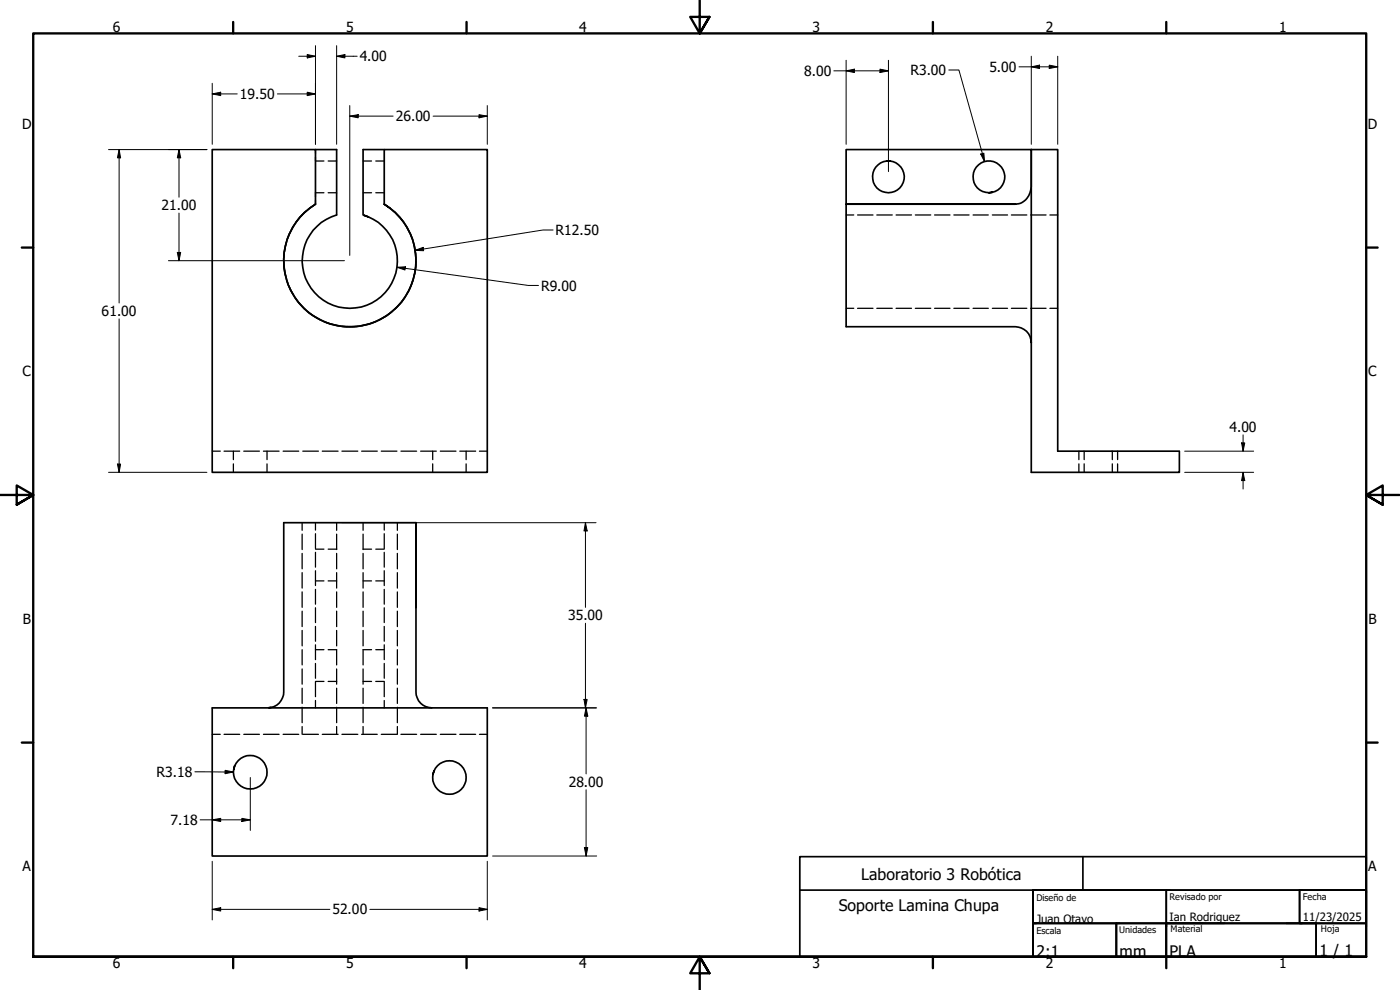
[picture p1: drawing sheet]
<svg xmlns="http://www.w3.org/2000/svg" width="420mm" height="297mm" viewBox="0 0 420 297" stroke-linecap="round" stroke-linejoin="round" font-family="sans-serif">
<!-- layer: Hidden (ANSI) -->
<g fill="none" stroke="#000" stroke-width=".38">
<path d="M94.7 44.9v1.1M94.7 47.2v1.1h2.5M97.2 57.8h-2.5v1.2M98.5 57.8h2.5M98.5 48.3h2.5M109 57.8h2.5M109 48.3h2.5M112.8 57.8h2.5M112.8 48.3h2.5M85.2 78.5v1.6l.6 2.9M85.9 72.8l-.7 4.5M88.2 67.6l-2 4.1"/>
<path d="M91.9 63.3l-3.1 3.4M94.7 60.1v1.2l-1.9 1.3M115.3 61.3l1.9 1.3M118 63.3l3.2 3.4M121.7 67.6l1.5 2.6 .6 1.5M124.1 72.8l.7 4.5M124.8 78.5v1.6l-.6 2.9M253.9 64.5h2.3M257.4 64.5h4.6M263.1 64.5h4.7M268.9 64.5h4.7M274.7 64.5h4.6"/>
<path d="M280.5 64.5h4.6M286.3 64.5h4.5M292 64.5h4.6M297.8 64.5h4.6M303.5 64.5h4.7M309.3 64.5h4.6M315.1 64.5h2.3M86 84.1l1.9 4.2M88.5 89.3l3 3.5M92.3 93.5l3.8 2.5M97.2 96.4l4.4 1.4M102.7 97.9h4.6"/>
<path d="M112.8 96.4l-4.4 1.4M117.7 93.5l-3.8 2.5M121.5 89.3l-3 3.5M124 84.1l-2 4.2M253.9 92.5h2.3M257.4 92.5h4.6M263.1 92.5h4.7M268.9 92.5h4.7M274.7 92.5h4.6M280.5 92.5h4.6M286.3 92.5h4.5M292 92.5h4.6"/>
<path d="M297.8 92.5h4.6M303.5 92.5h4.7M309.3 92.5h4.6M315.1 92.5h2.3M63.7 135.4h2.4M67.2 135.4h4.7M70 135.4v2.5M70 139.2v2.5M73.2 135.4h4.7M79.1 135.4h4.7M80.1 135.4v2.5M80.1 139.2v2.5"/>
<path d="M85 135.4h4.7M90.9 135.4h4.7M96.7 135.4h4.8M102.6 135.4h4.8M108.5 135.4h4.7M114.4 135.4h4.7M120.3 135.4h4.7M126.2 135.4h4.7M129.9 135.4v2.5M129.9 139.2v2.5M132.1 135.4h4.7M138 135.4h4.7"/>
<path d="M139.9 135.4v2.5M139.9 139.2v2.5M143.9 135.4h2.3M323.8 135.4v2.5M323.8 139.2v2.5M325.4 135.4v2.5M325.4 139.2v2.5M333.8 135.4v2.5M333.8 139.2v2.5M335.4 135.4v2.5M335.4 139.2v2.5M90.7 156.8v2.3"/>
<path d="M94.7 156.8v2.3M101 156.8v2.3M109 156.8v2.3M115.3 156.8v2.3M119.3 156.8v2.3M90.7 160.3v4.6M90.7 166v4.7M90.7 171.8v4.7M90.7 177.6v4.6M94.7 160.1v4.5M94.7 165.7v4.5M94.7 171.2v4.5"/>
<path d="M94.7 176.8v4.5M94.7 164.8h2.5M94.7 174.3h2.5M98.5 164.8h2.5M98.5 174.3h2.5M101 160.3v4.6M101 166v4.7M101 171.8v4.7M101 177.6v4.6M109 160.3v4.6M109 166v4.7M109 171.8v4.7"/>
<path d="M109 177.6v4.6M109 164.8h2.5M109 174.3h2.5M112.8 164.8h2.5M112.8 174.3h2.5M115.3 160.1v4.5M115.3 165.7v4.5M115.3 171.2v4.5M115.3 176.8v4.5M119.3 160.3v4.6M119.3 166v4.7M119.3 171.8v4.7"/>
<path d="M119.3 177.6v4.6M90.7 183.4v4.6M90.7 189.2v4.6M90.7 194.9v4.6M94.7 182.4v4.4M94.7 187.9v4.5M94.7 193.5v4.4M94.7 199.1v4.4M94.7 194.9h2.5M98.5 194.9h2.5v4.6M101 183.4v4.6M101 189.2v4.6"/>
<path d="M109 183.4v4.6M109 189.2v4.6M111.5 194.9h-2.5v4.6M112.8 194.9h2.5M115.3 182.4v4.4M115.3 187.9v4.5M115.3 193.5v4.4M115.3 199.1v4.4M119.3 183.4v4.6M119.3 189.2v4.6M119.3 194.9v4.6M90.7 200.7v4.6"/>
<path d="M90.7 206.5v4.6M90.7 212.2v4.6M90.7 218v2.3M94.7 204.6v4.4M94.7 210.2v2.2M94.7 204.5h2.5M98.5 204.5h2.5M101 200.7v4.6M101 206.5v4.6M101 212.2v4.6M101 218v2.3M109 200.7v4.6"/>
<path d="M109 206.5v4.6M109 212.2v4.6M109 218v2.3M109 204.5h2.5M112.8 204.5h2.5M115.3 210.2v2.2M115.3 204.6v4.4M119.3 200.7v4.6M119.3 206.5v4.6M119.3 212.2v4.6M119.3 218v2.3M63.7 220.3h2.4"/>
<path d="M67.2 220.3h4.7M73.2 220.3h4.7M79.1 220.3h4.7M85 220.3h4.7M90.9 220.3h4.7M96.7 220.3h4.8M102.6 220.3h4.8M108.5 220.3h4.7M114.4 220.3h4.7M120.3 220.3h4.7M126.2 220.3h4.7M132.1 220.3h4.7"/>
<path d="M138 220.3h4.7M143.9 220.3h2.3"/>
</g>
<!-- layer: Visible (ANSI) -->
<g fill="none" stroke="#000" stroke-width=".51">
<path d="M94.7 44.9h6.3v19.6a14.3 14.3 0 0 0-7.6 22 14.3 14.3 0 0 0 23.2 0 14.3 14.3 0 0 0-7.6-22l1.6 .6M115.3 44.9h-6.3v19.6M266.1 48.3h1a4.8 4.8 0 0 0-4.9 6.4 4.8 4.8 0 0 0 7.9 1.6 4.8 4.8 0 0 0-2.1-7.8l-.9-.2M297.8 57.7a4.8 4.8 0 0 0 3-7.3 4.8 4.8 0 0 0-8 0 4.8 4.8 0 0 0 3 7.3h2l-1 .1M94.7 61.3v-16.4h-31v96.8h82.5v-96.8h-30.9v16.4M304.7 61.3h-50.8h50.8a5.1 5.1 0 0 0 4.8-5.4v-11h7.9v90.5h36.5v6.3h-44.4v-96.8h-55.6v53.1h50.8a4.8 4.8 0 0 1 4.8 4.8l-.1-1M124.8 156.8h-39.6v50.8a4.8 4.8 0 0 1-4.8 4.8l.9-.1M124.8 182.2v-25.4v50.8a4.8 4.8 0 0 0 4.8 4.8M63.7 212.4h82.5v44.4h-82.5zM70.4 229.8l-.2 .9a5 5 0 0 1 7.7-3.2 5 5 0 0 1 0 8.4 5 5 0 0 1-7.7-3.2v-2M130.2 231.4l-.3 .9a5 5 0 0 1 7.8-3.2 5 5 0 0 1 0 8.4 5 5 0 0 1-7.8-3.2v-2"/>
<circle cx="105" cy="78.2" r="19.8"/>
</g>
<!-- layer: Border (ANSI) -->
<g fill="none" stroke="#000" stroke-width=".7">
<path d="M70 6.6v3.4M140 6.6v3.4M210 0v10l-2.9-4.9h5.8l-2.9 4.9 2.9-4.9M280 6.6v3.4M350 6.6v3.4M6.5 74.3h3.5M410 74.3h3.4M0 148.5h10l-5-2.8v5.7l5-2.9-5 2.9M420 148.5h-10l5-2.8v5.7l-5-2.9 5 2.9M6.5 222.8h3.5M410 222.8h3.4M10 287.1v-277.1h400v277.1h-400h400"/>
<path d="M70 287.1v3.4M140 287.1v3.4M212.9 292l-2.9-4.9 2.9 4.9h-5.8l2.9-4.9v9.9M280 287.1v3.4M350 287.1v3.4"/>
</g>
<!-- layer: Title (ISO) -->
<g fill="none" stroke="#000" stroke-width=".51">
<path d="M240 257h170v30.1h-170zM325 257v10.1M240 267.1h170M310 267.1h40v11v-11h1M310 267.1h100v.9M310 277h25v10.1h-25zM310 267.1v20M311 267.1h-1v9.9h1h-1v10.1h1M335 277h15v10.1h-15zM336 277h-1v10.1h1M350 277h45v10.1h-45zM361 277h-11v10.1h1"/>
<path d="M367.5 277h-17.5v10.1h22.5M386 277h9v10.1h1M390 267.1h20v9.9h-20zM391 267.1h-1v9.9h1M410 277h-100h100v1.1"/>
</g>
<!-- layer: Dimension (ANSI) -->
<g fill="none" stroke="#000" stroke-width=".3">
<path d="M89.7 16.9h5M92.2 16.4l2.5 .5-2.5 .5zM94.7 13.7v29.6M101 16.9l2.5-.5v1zM101 16.9h6.2M101 13.7v29.6M253.9 18.1v25.2M266.6 18.1v33.4M309.5 16.9v26.4M314.9 19.5l2.5 .6-2.5 .5zM317.4 16.9v26.4M63.7 28.2l2.5-.5v1z"/>
<path d="M63.7 25v18.3M63.7 28.2h7.5M83.2 28.2h11.5M92.2 27.7l2.5 .5-2.5 .5zM105 34.8l2.5-.4v1zM105 34.8h13M105 31.7v44.9M130 34.8h16.2M143.8 34.4l2.4 .4-2.4 .6zM146.2 31.7v11.6M250.3 21.3h16.3M253.9 21.3l2.5-.5v1z"/>
<path d="M264.1 20.8l2.5 .5-2.5 .5zM284.7 21h3.1l7.7 27.5M305.8 20.1h11.6M309.5 20.1l2.5-.6v1.1zM32.6 44.9h29.5M35.8 44.9l.4 2.5h-1zM35.8 44.9v46M53.7 44.9l.5 2.5h-1zM53.7 44.9v14.3M294.3 46.2l1-.2 .2 2.5zM50.5 78.2h52.9M53.2 75.7h1l-.5 2.5z"/>
<path d="M53.7 63.9v14.3M124.6 75.1l2.4-.9 .1 1zM166 69h-3.1l-38.3 6.1M35.8 95.7v46M119.1 80.2l2.6-.1-.2 .9zM119.1 80.2l39.5 5.4h3M35.2 139.2h1l-.4 2.5zM355.5 135.4h20.7M372.6 132.9h1l-.5 2.5zM373.1 130.5v4.9M32.6 141.7h29.5M102.6 156.8h76.3"/>
<path d="M175.7 156.8l.5 2.5h-.9zM175.7 156.8v25.4M355.5 141.7h20.7M373.1 141.7l.5 2.5h-1zM373.1 141.7v5M175.7 187v25.4M147.8 212.4h31.3M175.3 209.9h.9l-.5 2.5zM175.9 212.4l.5 2.5h-1zM175.9 212.4v19.8M58.5 231.6h11.5M67.6 231.1l2.4 .5-2.4 .5z"/>
<path d="M75.1 233.3v15.9M175.9 237v19.8M60.1 246h15M63.7 246l2.5-.5v1zM63.7 258.4v17.6M72.6 245.5l2.5 .5-2.5 .5zM146.2 258.4v17.6M147.8 256.8h31.3M175.4 254.3h1l-.5 2.5zM63.7 272.8l2.5-.5v1.1zM63.7 272.8h35.3M111 272.8h35.2"/>
<path d="M143.8 272.3l2.4 .5-2.4 .6z"/>
</g>
<g fill="#000">
<path d="M92.2 16.4l2.5 .5-2.5 .5zM101 16.9l2.5-.5v1zM309.5 20.1l2.5-.6v1.1zM63.7 28.2l2.5-.5v1zM92.2 27.7l2.5 .5-2.5 .5zM105 34.8l2.5-.4v1zM143.8 34.4l2.4 .4-2.4 .6zM253.9 21.3l2.5-.5v1zM264.1 20.8l2.5 .5-2.5 .5zM314.9 19.5l2.5 .6-2.5 .5zM35.8 44.9l.4 2.5h-1zM53.7 44.9l.5 2.5h-1z"/>
<path d="M294.3 46.2l1-.2 .2 2.5zM53.2 75.7h1l-.5 2.5zM124.6 75.1l2.4-.9 .1 1zM119.1 80.2l2.6-.1-.2 .9zM35.2 139.2h1l-.4 2.5zM372.6 132.9h1l-.5 2.5zM175.7 156.8l.5 2.5h-.9zM373.1 141.7l.5 2.5h-1zM175.3 209.9h.9l-.5 2.5zM175.9 212.4l.5 2.5h-1zM67.6 231.1l2.4 .5-2.4 .5zM63.7 246l2.5-.5v1z"/>
<path d="M72.6 245.5l2.5 .5-2.5 .5zM175.4 254.3h1l-.5 2.5zM63.7 272.8l2.5-.5v1.1zM143.8 272.3l2.4 .5-2.4 .6z"/>
</g>
<g font-size="4.8">
<text x="258.4" y="264">Laboratorio 3 Robótica</text>
<text x="251.7" y="273.4">Soporte Lamina Chupa</text>
<text x="311" y="287.1">2:1</text>
<text x="336" y="287.1">mm</text>
<text x="351" y="287.1">PLA</text>
<text x="396" y="286.8">1 / 1</text>
</g>
<g font-size="4.2">
<text x="33.8" y="9.6">6</text>
<text x="103.9" y="9.6">5</text>
<text x="173.9" y="9.6">4</text>
<text x="243.8" y="9.6">3</text>
<text x="313.9" y="9.6">2</text>
<text x="383.9" y="9.6">1</text>
<text x="107.9" y="18.4">4.00</text>
<text x="241.4" y="22.8">8.00</text>
<text x="273.2" y="22.5">R3.00</text>
<text x="296.9" y="21.6">5.00</text>
<text x="72" y="29.7">19.50</text>
<text x="6.7" y="38.7">D</text>
<text x="118.8" y="36.4">26.00</text>
<text x="410.5" y="38.7">D</text>
<text x="48.5" y="63">21.00</text>
<text x="166.8" y="70.5">R12.50</text>
<text x="162.4" y="87.2">R9.00</text>
<text x="30.5" y="94.8">61.00</text>
<text x="6.8" y="113">C</text>
<text x="410.7" y="113">C</text>
<text x="369" y="129.6">4.00</text>
<text x="6.9" y="187.2">B</text>
<text x="170.5" y="186.1">35.00</text>
<text x="410.7" y="187.2">B</text>
<text x="47" y="233.1">R3.18</text>
<text x="170.7" y="236.1">28.00</text>
<text x="51.2" y="247.5">7.18</text>
<text x="6.8" y="261.4">A</text>
<text x="410.7" y="261.4">A</text>
<text x="99.8" y="274.4">52.00</text>
<text x="33.8" y="290.5">6</text>
<text x="103.9" y="290.5">5</text>
<text x="173.9" y="290.5">4</text>
<text x="243.8" y="290.5">3</text>
<text x="313.9" y="290.5">2</text>
<text x="383.9" y="290.5">1</text>
</g>
<g font-size="3.4">
<text x="311" y="277">Juan Otavo</text>
<text x="351" y="276.3">Ian Rodriguez</text>
<text x="391" y="276.5">11/23/2025</text>
</g>
<g font-size="2.7">
<text x="311" y="270.2">Diseño de</text>
<text x="351" y="270.1">Revisado por</text>
<text x="391" y="270.1">Fecha</text>
<text x="311" y="280.1">Escala</text>
<text x="335.9" y="280">Unidades</text>
<text x="351.3" y="279.8">Material</text>
<text x="396.4" y="279.8">Hoja</text>
</g>
</svg>
